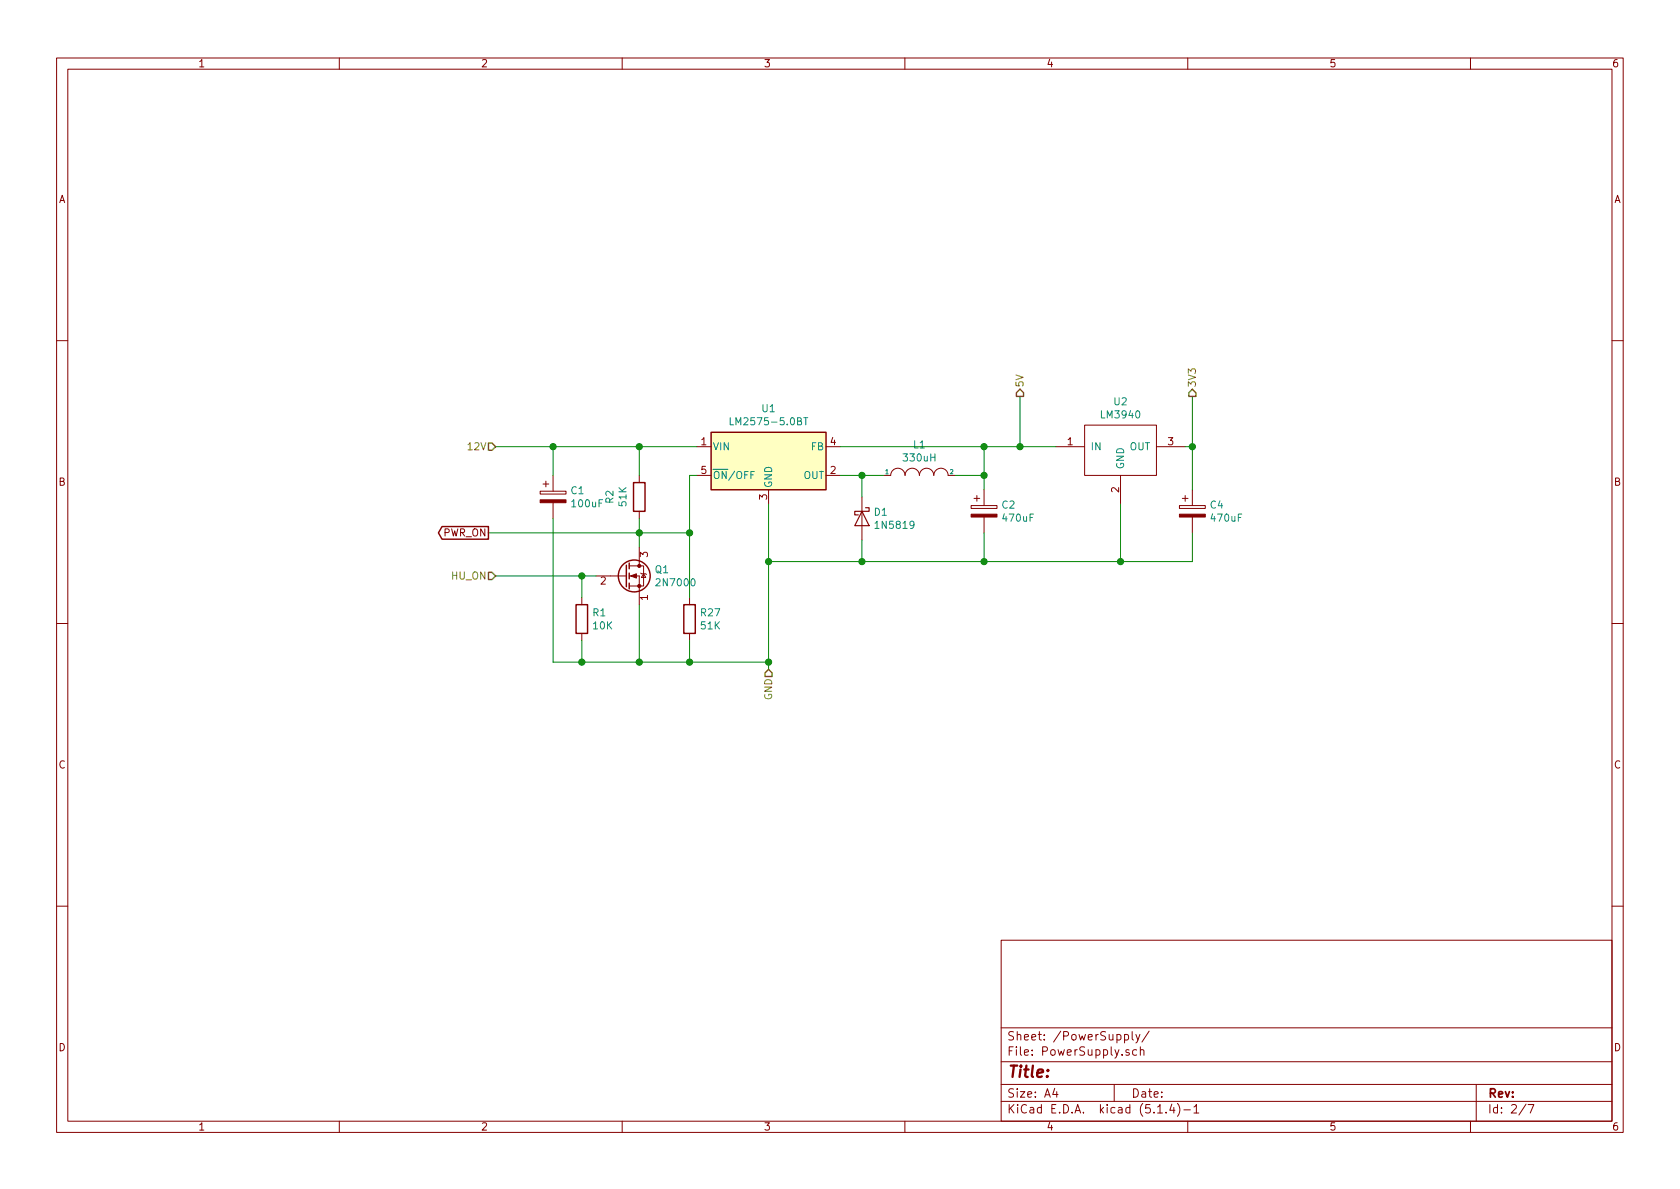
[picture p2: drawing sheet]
EESchema Schematic File Version 4
LIBS:RenaultBT-cache
EELAYER 30 0
EELAYER END
$Descr A4 11693 8268
encoding utf-8
Sheet 2 7
Title ""
Date ""
Rev ""
Comp ""
Comment1 ""
Comment2 ""
Comment3 ""
Comment4 ""
$EndDescr
$Comp
L Device:CP C?
U 1 1
P 3850 3450
AR Path="/5CC092A3" Ref="C?"  Part="1" 
AR Path="/5CC08323/5CC092A3" Ref="C1"  Part="1" 
F 0 "C1" H 3968 3496 50  0000 L CNN
F 1 "100uF" H 3968 3405 50  0000 L CNN
F 2 "Capacitor_THT:CP_Radial_D10.0mm_P5.00mm" H 3888 3300 50  0001 C CNN
F 3 "~" H 3850 3450 50  0001 C CNN
	1    3850 3450
	1    0    0    -1  
$EndComp
$Comp
L Device:CP C?
U 1 1
P 6850 3550
AR Path="/5CC092AA" Ref="C?"  Part="1" 
AR Path="/5CC08323/5CC092AA" Ref="C2"  Part="1" 
F 0 "C2" H 6968 3596 50  0000 L CNN
F 1 "470uF" H 6968 3505 50  0000 L CNN
F 2 "Capacitor_THT:CP_Radial_D10.0mm_P5.00mm" H 6888 3400 50  0001 C CNN
F 3 "~" H 6850 3550 50  0001 C CNN
	1    6850 3550
	1    0    0    -1  
$EndComp
$Comp
L pspice:INDUCTOR L?
U 1 1
P 6400 3300
AR Path="/5CC092B8" Ref="L?"  Part="1" 
AR Path="/5CC08323/5CC092B8" Ref="L1"  Part="1" 
F 0 "L1" H 6400 3515 50  0000 C CNN
F 1 "330uH" H 6400 3424 50  0000 C CNN
F 2 "Inductor_THT:L_Radial_D10.0mm_P5.00mm_Fastron_07M" H 6400 3300 50  0001 C CNN
F 3 "" H 6400 3300 50  0001 C CNN
	1    6400 3300
	1    0    0    -1  
$EndComp
Wire Wire Line
	5850 3300 6000 3300
Wire Wire Line
	6000 3450 6000 3300
Connection ~ 6000 3300
Wire Wire Line
	6000 3300 6150 3300
Wire Wire Line
	6650 3300 6850 3300
Wire Wire Line
	6850 3300 6850 3400
Wire Wire Line
	6000 3750 6000 3900
Wire Wire Line
	6850 3700 6850 3900
Wire Wire Line
	6850 3900 6000 3900
Wire Wire Line
	5850 3100 6850 3100
Wire Wire Line
	6850 3100 6850 3300
Connection ~ 6850 3300
Connection ~ 6850 3100
Wire Wire Line
	8300 3400 8300 3100
Wire Wire Line
	8300 3100 8250 3100
Wire Wire Line
	8300 3700 8300 3900
Wire Wire Line
	8300 3900 7800 3900
Connection ~ 7800 3900
$Comp
L Device:R R?
U 1 1
P 4450 3450
AR Path="/5CC092F6" Ref="R?"  Part="1" 
AR Path="/5CC08323/5CC092F6" Ref="R2"  Part="1" 
F 0 "R2" V 4243 3450 50  0000 C CNN
F 1 "51K" V 4334 3450 50  0000 C CNN
F 2 "Resistor_THT:R_Axial_DIN0207_L6.3mm_D2.5mm_P10.16mm_Horizontal" V 4380 3450 50  0001 C CNN
F 3 "~" H 4450 3450 50  0001 C CNN
	1    4450 3450
	1    0    0    -1  
$EndComp
Wire Wire Line
	3850 3300 3850 3100
Wire Wire Line
	3850 3100 4450 3100
Wire Wire Line
	4450 3300 4450 3100
Connection ~ 4450 3100
Wire Wire Line
	4450 3100 4850 3100
Wire Wire Line
	4800 3300 4850 3300
$Comp
L Device:R R?
U 1 1
P 4050 4300
AR Path="/5CC09303" Ref="R?"  Part="1" 
AR Path="/5CC08323/5CC09303" Ref="R1"  Part="1" 
F 0 "R1" H 4120 4346 50  0000 L CNN
F 1 "10K" H 4120 4255 50  0000 L CNN
F 2 "Resistor_THT:R_Axial_DIN0207_L6.3mm_D2.5mm_P10.16mm_Horizontal" V 3980 4300 50  0001 C CNN
F 3 "~" H 4050 4300 50  0001 C CNN
	1    4050 4300
	1    0    0    -1  
$EndComp
Wire Wire Line
	4050 4150 4050 4000
Wire Wire Line
	4050 4000 4150 4000
Wire Wire Line
	4050 4450 4050 4600
Wire Wire Line
	4050 4600 4450 4600
Wire Wire Line
	3850 4600 4050 4600
Wire Wire Line
	3850 3600 3850 4600
Wire Wire Line
	4450 3600 4450 3700
Wire Wire Line
	4450 3700 4800 3700
Wire Wire Line
	4450 3700 4450 3800
Connection ~ 4450 3700
Wire Wire Line
	4450 4200 4450 4600
Connection ~ 4050 4600
Wire Wire Line
	4450 4600 4800 4600
Wire Wire Line
	5350 4600 5350 3900
Connection ~ 4450 4600
Wire Wire Line
	6000 3900 5350 3900
Connection ~ 6000 3900
Connection ~ 5350 3900
Wire Wire Line
	5350 3900 5350 3500
Wire Wire Line
	5350 4600 5350 4650
Connection ~ 5350 4600
Wire Wire Line
	8300 2750 8300 3100
Connection ~ 8300 3100
Wire Wire Line
	7100 2750 7100 3100
Wire Wire Line
	7100 3100 6850 3100
Wire Wire Line
	3450 4000 4050 4000
Connection ~ 4050 4000
Wire Wire Line
	3450 3100 3850 3100
Connection ~ 3850 3100
Text HLabel 3450 3100 0    50   Input ~ 0
12V
Text HLabel 3450 4000 0    50   Input ~ 0
HU_ON
Text HLabel 7100 2750 1    50   Output ~ 0
5V
Text HLabel 8300 2750 1    50   Output ~ 0
3V3
Text HLabel 5350 4650 3    50   Input ~ 0
GND
$Comp
L Transistor_FET:2N7000 Q?
U 1 1
P 4350 4000
AR Path="/5CC092C5" Ref="Q?"  Part="1" 
AR Path="/5CC08323/5CC092C5" Ref="Q1"  Part="1" 
F 0 "Q1" H 4555 4046 50  0000 L CNN
F 1 "2N7000" H 4555 3955 50  0000 L CNN
F 2 "Package_TO_SOT_THT:TO-92_Inline_Wide" H 4550 3925 50  0001 L CIN
F 3 "https://www.fairchildsemi.com/datasheets/2N/2N7000.pdf" H 4350 4000 50  0001 L CNN
F 4 "X" H 4350 4000 50  0001 C CNN "Spice_Primitive"
F 5 "2n7000" H 4350 4000 50  0001 C CNN "Spice_Model"
F 6 "Y" H 4350 4000 50  0001 C CNN "Spice_Netlist_Enabled"
F 7 "/home/lengyela/Downloads/2N7000.REV0.LIB" H 4350 4000 50  0001 C CNN "Spice_Lib_File"
	1    4350 4000
	1    0    0    -1  
$EndComp
Text GLabel 3400 3700 0    50   Output ~ 0
PWR_ON
Connection ~ 6850 3900
$Comp
L Device:CP C4
U 1 1
P 8300 3550
F 0 "C4" H 8418 3596 50  0000 L CNN
F 1 "470uF" H 8418 3505 50  0000 L CNN
F 2 "Capacitor_THT:CP_Radial_D8.0mm_P3.50mm" H 8338 3400 50  0001 C CNN
F 3 "~" H 8300 3550 50  0001 C CNN
	1    8300 3550
	1    0    0    -1  
$EndComp
Wire Wire Line
	3400 3700 4450 3700
Wire Wire Line
	4800 3300 4800 3700
$Comp
L Regulator_Switching:LM2575-5.0BT U1
U 1 1
P 5350 3200
F 0 "U1" H 5350 3567 50  0000 C CNN
F 1 "LM2575-5.0BT" H 5350 3476 50  0000 C CNN
F 2 "Package_TO_SOT_THT:TO-220-5_Vertical" H 5350 2950 50  0001 L CIN
F 3 "http://ww1.microchip.com/downloads/en/DeviceDoc/lm2575.pdf" H 5350 3200 50  0001 C CNN
	1    5350 3200
	1    0    0    -1  
$EndComp
$Comp
L Diode:1N5819 D1
U 1 1
P 6000 3600
F 0 "D1" V 5954 3679 50  0000 L CNN
F 1 "1N5819" V 6045 3679 50  0000 L CNN
F 2 "Diode_THT:D_DO-41_SOD81_P10.16mm_Horizontal" H 6000 3425 50  0001 C CNN
F 3 "http://www.vishay.com/docs/88525/1n5817.pdf" H 6000 3600 50  0001 C CNN
	1    6000 3600
	0    1    1    0   
$EndComp
Wire Wire Line
	6850 3900 7800 3900
Wire Wire Line
	7100 3100 7350 3100
Connection ~ 7100 3100
Wire Wire Line
	7800 3500 7800 3900
$Comp
L LM3940:LM3940 U2
U 1 1
P 7800 3100
F 0 "U2" H 7800 3415 50  0000 C CNN
F 1 "LM3940" H 7800 3324 50  0000 C CNN
F 2 "Package_TO_SOT_THT:TO-220-3_Vertical" H 7750 3100 50  0001 C CNN
F 3 "" H 7750 3100 50  0001 C CNN
	1    7800 3100
	1    0    0    -1  
$EndComp
$Comp
L Device:R R27
U 1 1
P 4800 4300
F 0 "R27" H 4870 4346 50  0000 L CNN
F 1 "51K" H 4870 4255 50  0000 L CNN
F 2 "Resistor_THT:R_Axial_DIN0207_L6.3mm_D2.5mm_P10.16mm_Horizontal" V 4730 4300 50  0001 C CNN
F 3 "~" H 4800 4300 50  0001 C CNN
	1    4800 4300
	1    0    0    -1  
$EndComp
Wire Wire Line
	4800 4150 4800 3700
Connection ~ 4800 3700
Wire Wire Line
	4800 4450 4800 4600
Connection ~ 4800 4600
Wire Wire Line
	4800 4600 5350 4600
$EndSCHEMATC
